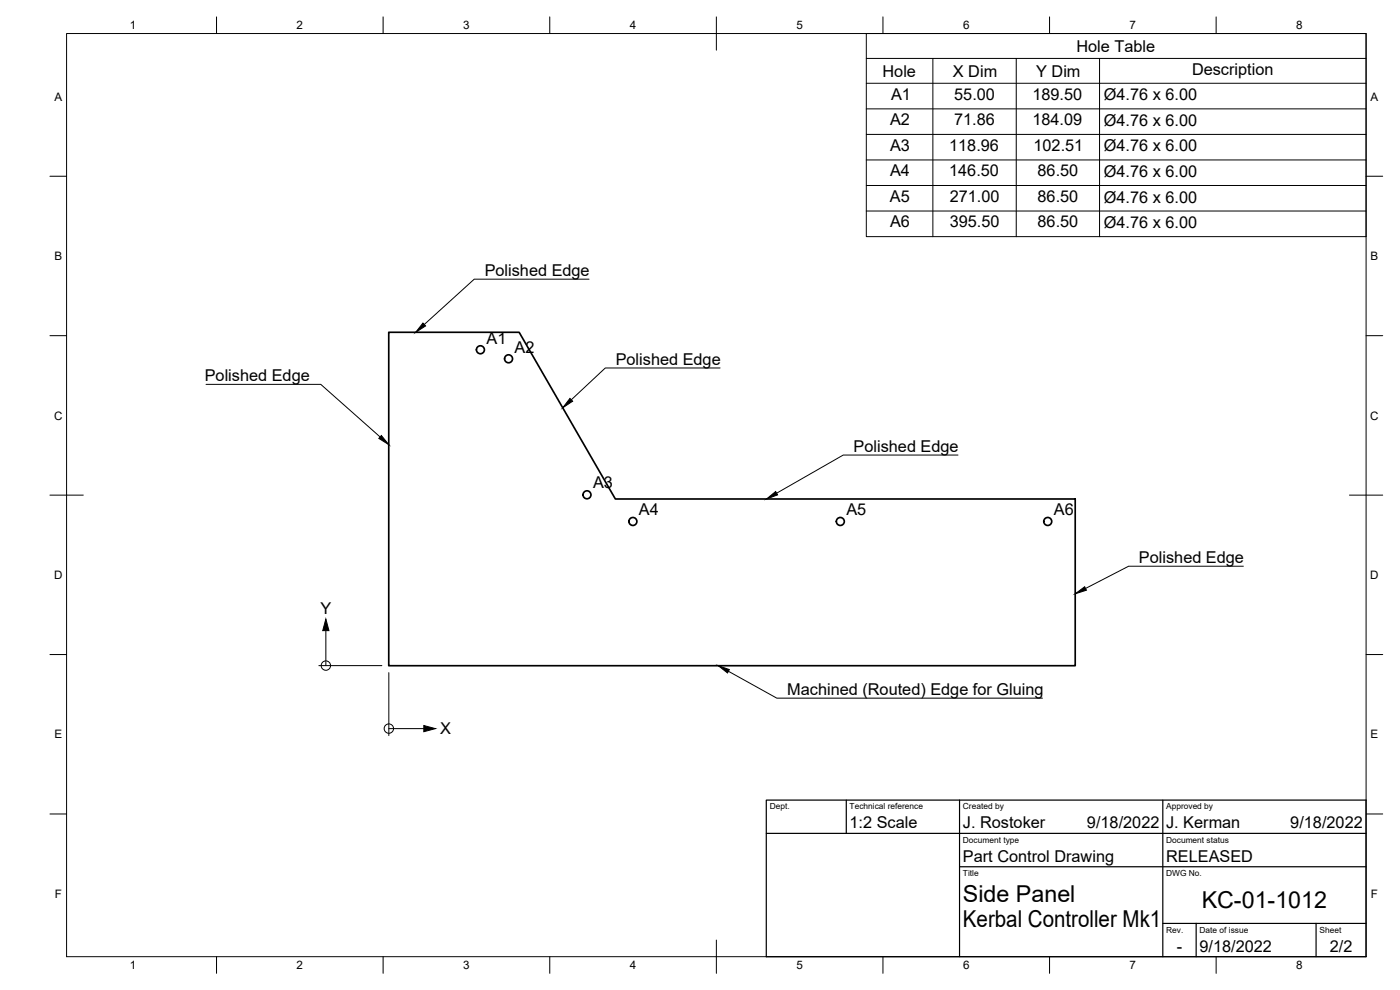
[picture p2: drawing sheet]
<svg xmlns="http://www.w3.org/2000/svg" width="420mm" height="297mm" viewBox="0 0 420 297" stroke-linecap="round" stroke-linejoin="round" font-family="sans-serif">
<!-- layer: Visible -->
<g fill="none" stroke="#000" stroke-width=".51">
<path d="M116.7 99.7h39.1l28.9 50h138v50h-206z"/>
<circle cx="144.2" cy="104.9" r="1.2"/>
<circle cx="152.6" cy="107.7" r="1.2"/>
<circle cx="176.2" cy="148.5" r="1.2"/>
<circle cx="189.9" cy="156.5" r="1.2"/>
<circle cx="252.2" cy="156.5" r="1.2"/>
<circle cx="314.4" cy="156.5" r="1.2"/>
</g>
<!-- layer: Border -->
<g fill="none" stroke="#000" stroke-width=".3">
<path d="M20 10.1h390v276.9h-390zM65 5.1v5M115 5.1v5M165 5.1v5M215 5.1v10M265 5.1v5M315 5.1v5M365 5.1v5M15 52.9h5M410 52.9h5M15 100.7h5M410 100.7h5"/>
<path d="M15 148.6h10M405 148.6h10M15 196.4h5M410 196.4h5M15 244.2h5M410 244.2h5M65 287v5M115 287v5M165 287v5M215 282.1v9.9M265 287v5M315 287v5"/>
<path d="M365 287v5"/>
</g>
<!-- layer: TitleBlock -->
<path d="M230 240.1h180v46.9h-180zM230 250h180M254 240.1v9.9M288 240.1v46.9M349 240.1v46.9M288 260.1h122M349 277.1h61M359 277.1v9.9M395 277.1v9.9" fill="none" stroke="#000" stroke-width=".36"/>
<!-- layer: Origin Marker -->
<g fill="none" stroke="#000" stroke-width=".3">
<path d="M95.7 199.7h18.9M97.8 189.2v10.5M116.7 201.8v18.9M116.7 218.6h10.5"/>
<circle cx="97.8" cy="199.7" r="1.41"/>
<circle cx="116.7" cy="218.6" r="1.41"/>
</g>
<path d="M97.8 185.7l.9 3.5h-1.8zM127.2 217.7l3.5 .9-3.5 .9z" fill="#000" stroke="#000" stroke-width=".3"/>
<!-- layer: Hole Tables -->
<path d="M260 10.1h150v60.9h-150zM260 17.5h150M280 17.5v53.5M305 17.5v53.5M330 17.5v53.5M260 25h150M260 32.7h150M260 40.3h150M260 48h150M260 55.7h150M260 63.3h150" fill="none" stroke="#000" stroke-width=".3"/>
<!-- layer: Leaders -->
<path d="M126.9 96.9l.8 .9-3 1.9zM114.4 130.7l2.3 2.7-3-1.9zM171 119.5l.9 .9-3 2zM230 149.7l2.8-2.2 .6 1zM322.7 178.2l2.8-2.1 .6 1zM215.5 199.7l3.4 1.2-.6 1z" fill="#000" stroke="#000" stroke-width=".3"/>
<path d="M176.8 83.8h-34.5l-15 13.6M61.8 115.3h34.5l17.8 15.8M216.1 110.4h-34.4l-10.3 9.6M287.5 136.5h-34.4l-20 11.5M373.1 169.9h-34.4l-12.9 6.7M218.6 201.4l14.5 8.1h79.8" fill="none" stroke="#000" stroke-width=".3"/>
<g font-size="7">
<text x="289" y="270.6">Side Panel</text>
<text x="360.6" y="272.3">KC-01-1012</text>
<text x="289" y="278.1">Kerbal Controller Mk1</text>
</g>
<g font-size="4.9">
<text x="323.1" y="15.5">Hole Table</text>
<text x="264.9" y="23">Hole</text>
<text x="286" y="23">X Dim</text>
<text x="311" y="23">Y Dim</text>
<text x="357.7" y="22.5">Description</text>
<text x="267.4" y="29.9">A1</text>
<text x="286.4" y="29.9">55.00</text>
<text x="309.9" y="29.9">189.50</text>
<text x="331.3" y="30.1">Ø4.76 x 6.00</text>
<text x="267.1" y="37.6">A2</text>
<text x="286.4" y="37.6">71.86</text>
<text x="309.8" y="37.6">184.09</text>
<text x="331.3" y="37.8">Ø4.76 x 6.00</text>
<text x="267.1" y="45.2">A3</text>
<text x="284.9" y="45.2">118.96</text>
<text x="310.2" y="45.2">102.51</text>
<text x="331.3" y="45.5">Ø4.76 x 6.00</text>
<text x="267.1" y="52.9">A4</text>
<text x="284.9" y="52.9">146.50</text>
<text x="311.4" y="52.9">86.50</text>
<text x="331.3" y="53.1">Ø4.76 x 6.00</text>
<text x="267.1" y="60.6">A5</text>
<text x="285.1" y="60.6">271.00</text>
<text x="311.4" y="60.6">86.50</text>
<text x="331.3" y="60.8">Ø4.76 x 6.00</text>
<text x="267.1" y="68.2">A6</text>
<text x="285" y="68.2">395.50</text>
<text x="311.4" y="68.2">86.50</text>
<text x="331.3" y="68.5">Ø4.76 x 6.00</text>
<text x="145.5" y="82.7">Polished Edge</text>
<text x="146" y="103.1">A1</text>
<text x="154.5" y="105.8">A2</text>
<text x="184.8" y="109.4">Polished Edge</text>
<text x="61.4" y="114.3">Polished Edge</text>
<text x="256.2" y="135.5">Polished Edge</text>
<text x="178" y="146.6">A3</text>
<text x="191.8" y="154.6">A4</text>
<text x="254" y="154.6">A5</text>
<text x="316.3" y="154.6">A6</text>
<text x="341.8" y="168.9">Polished Edge</text>
<text x="96.2" y="184.3">Y</text>
<text x="236.3" y="208.4">Machined (Routed) Edge for Gluing</text>
<text x="132.1" y="220.4">X</text>
<text x="255" y="248.5">1:2 Scale</text>
<text x="289" y="248.5">J. Rostoker</text>
<text x="326.2" y="248.5">9/18/2022</text>
<text x="350" y="248.5">J. Kerman</text>
<text x="387.2" y="248.5">9/18/2022</text>
<text x="289" y="258.6">Part Control Drawing</text>
<text x="350" y="258.6">RELEASED</text>
<text x="353.2" y="285.7">-</text>
<text x="360" y="285.5">9/18/2022</text>
<text x="399.1" y="285.7">2/2</text>
</g>
<g font-size="3.5">
<text x="39" y="8.8">1</text>
<text x="89" y="8.8">2</text>
<text x="139" y="8.8">3</text>
<text x="189" y="8.8">4</text>
<text x="239" y="8.8">5</text>
<text x="289" y="8.8">6</text>
<text x="339" y="8.8">7</text>
<text x="389" y="8.8">8</text>
<text x="16.3" y="30.2">A</text>
<text x="411.3" y="30.2">A</text>
<text x="16.3" y="78">B</text>
<text x="411.3" y="78">B</text>
<text x="16.2" y="125.9">C</text>
<text x="411.2" y="125.9">C</text>
<text x="16.2" y="173.7">D</text>
<text x="411.2" y="173.7">D</text>
<text x="16.3" y="221.6">E</text>
<text x="411.3" y="221.6">E</text>
<text x="16.4" y="269.4">F</text>
<text x="411.4" y="269.4">F</text>
<text x="39" y="290.8">1</text>
<text x="89" y="290.8">2</text>
<text x="139" y="290.8">3</text>
<text x="189" y="290.8">4</text>
<text x="239" y="290.8">5</text>
<text x="289" y="290.8">6</text>
<text x="339" y="290.8">7</text>
<text x="389" y="290.8">8</text>
</g>
<g font-size="2.5">
<text x="231" y="242.9">Dept.</text>
<text x="255" y="242.9">Technical reference</text>
<text x="289" y="242.9">Created by</text>
<text x="350" y="242.9">Approved by</text>
<text x="289" y="252.8">Document type</text>
<text x="350" y="252.8">Document status</text>
<text x="289" y="262.9">Title</text>
<text x="350" y="262.9">DWG No.</text>
<text x="350" y="279.9">Rev.</text>
<text x="360" y="279.9">Date of issue</text>
<text x="396" y="279.9">Sheet</text>
</g>
</svg>
